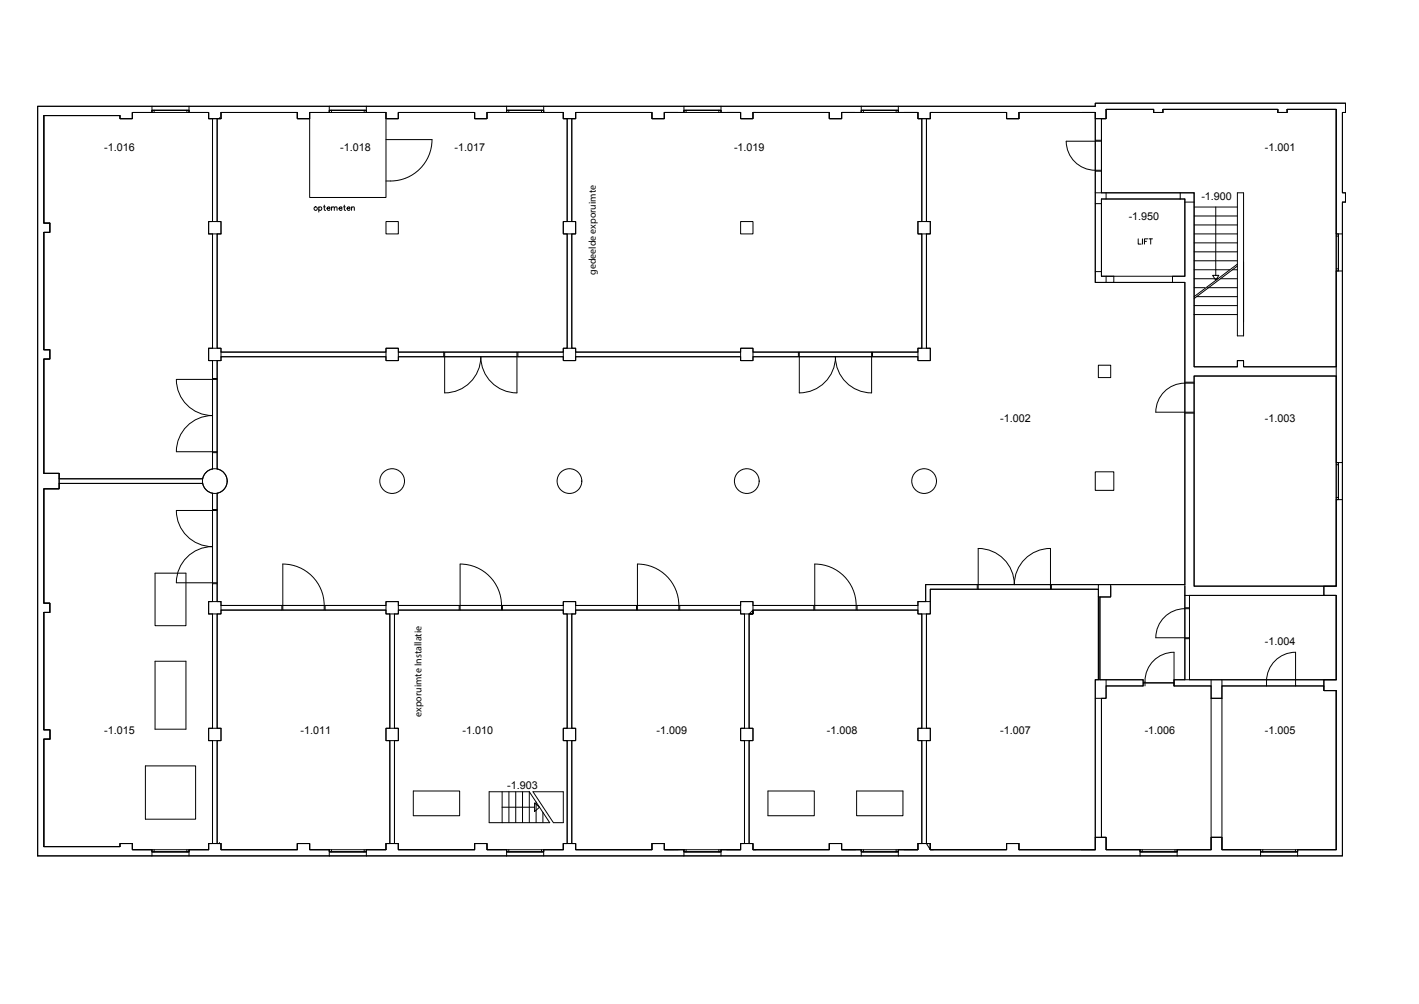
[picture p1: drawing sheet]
<svg xmlns="http://www.w3.org/2000/svg" width="1189mm" height="841mm" viewBox="0 0 1189 841" stroke-linecap="round" stroke-linejoin="round" font-family="sans-serif">
<!-- layer: Layer 1 -->
<g fill="none" stroke="#000" stroke-width=".84">
<path d="M32 89h886v-3h209v8h-2v68h2v7h-2v548h-1093zM37 97h64v2h10v-5h16v-2h31v2h17v5h10v-5h64v5h10v-5h17v-2h31v2h16v5h11v-5h64v5h10v-5h16v-2h31v2h17v5h10v-5h64v5h11v-5h16v-2h31v2h17v5h10v-5h64v5h10v-5h17v-2h31v2h16v5h10v-5h64v5h11v-5h64v5h9v-7h40v2h7v-2h97v2h7v-2h42v104h1v31h-1v160h1v32h-1v72h-11v8h11v70h-11v9h11v134h-33v2h-31v-2h-32v-11h-9v11h-29v2h-31v-2h-28v-11h-9v11h-64v-5h-11v5h-64v-5h-10v5h-16v2h-31v-2h-17v-5h-10v5h-64v-5h-10v5h-17v2h-31v-2h-16v-5h-11v5h-64v-5h-10v5h-17v2h-31v-2h-16v-5h-10v5h-64v-5h-11v5h-16v2h-31v-2h-17v-5h-10v5h-64v-5h-10v5h-17v2h-31v-2h-16v-5h-10v2h-64v-90h5v-8h-5v-98h5v-8h-5v-96h13v-12h-13v-96h5v-8h-5v-98h5v-8h-5zM127 92v2h-16v5h-10v-2h-64v90h5v8h-5v98h5v8h-5v96h13v4h120M127 92h31v2h17v5h3v87h-3v10h3v96h-3v10h3v91M127 89v5M127 92h31M129 92v2M157 92v2M158 94h-47v5h-10v-2h-64v90h5v8h-5v98h5v8h-5v96h13v12h-13v96h5v8h-5v98h5v8h-5v90h64v-2h10v5h16M158 89v5h17v5h10v-5h64v5h10M178 99v87M182 99v87"/>
<path d="M184 99h.1M185 94h64v5h10v-5h17v-2h31v2h16v5h11v-5h64v5h10v-5h16v-2h31v2h17v5h3v87h-3v10h3v96h-3v3h-138v-3h-11v3h-138v-3h-3v-96h3v-10h-3v-87h3zM259 99v66h64v-66M276 94h47v5h11v-5h64v5h10v-5h47M276 92h31M276 89v5h-17v5M278 92v2M305 92v2M307 89v5M424 89v5M424 92h31M426 92v2"/>
<path d="M454 92v2M455 89v5h17v5h10v-5h64v5h11v-5M475 99v87M479 99v87M482 94h64v5h11v-5h16v-2h31v2h17v5h10v-5h64v5h10v-5h17v-2h31v2h16v5h3v87h-3v10h3v96h-3v3h-138v-3h-10v3h-139v-3h-3v-96h3v-10h-3v-87h3zM557 94h11M573 89h-541v628M573 94h31M573 92h31M575 92v2M602 92v2M604 89v5h17"/>
<path d="M604 89h-31v5h-16M604 89h314v-3h209v8h-2v68h2v7h-2v58M717 94h-12v5h-10v-5h-64v5h-10v-5h-12M722 94h31M722 92h31M722 89v5h-17M723 92v2M751 92v2M753 89v5h16M772 99v87M776 99v87M779 94h64v5h11v-5h64v5h9v-7h40v2h7v-2h97v2h7v-2h42v104h5"/>
<path d="M782 94h-3v5h-10v-5h-12M918 99v19h5v-19M927 92h40v2h7v-2h97v2h7v-2h42v215h-78v-5h-5v5h-37v-145h-77v-63h4zM323 117h39a35 35 0 0 1-39 35M893 118h30v25a25 25 0 0 1-29-19zM918 118v25M267 174a1.4 1.4 0 0 1 2 0 1.4 1.4 0 0 1 0 2 1.4 1.4 0 0 1-2 0M267 173v5M271 173h2M272 172v3l1 1M274 175h3a1.4 1.4 0 0 0-2-1 1.4 1.4 0 0 0-1 2 1.4 1.4 0 0 0 2 0h1M278 174l1-1h1v3"/>
<path d="M278 173v3M280 174l1-1h1v3M284 175h3a1.4 1.4 0 0 0-2-1 1.4 1.4 0 0 0-1 2 1.4 1.4 0 0 0 2 0h1M288 173h1M288 172v3l2 1M291 175h2a1.4 1.4 0 0 0-1-2 1.4 1.4 0 0 0-2 2 1.4 1.4 0 0 0 2 1h1M295 174l1-1h1v3M295 173v3M918 162h82v145h37v-5h5v5h78v-111M918 171h5M923 167h70v64h-70zM923 162v-19h-5v94h64"/>
<path d="M927 162v5M989 162v5M993 169h7M1000 173h37M1019 173v58M1037 162h5v119h-5zM175 186h10v10h-10zM178 196v96M182 196v96M323 186h11v10h-11zM472 186h10v10h-10zM475 196v96"/>
<path d="M479 196v96M621 186h10v10h-10zM769 186h10v10h-10zM772 196v96M776 196v96M1000 196h37M1000 188h37M1000 181h37M1120 198h1M1121 196v31M954 200v4h2M957 200v4"/>
<path d="M959 202h2M962 200h-3v4M963 200h3M964 200v4M1000 203h37M1000 218h37M1000 211h37M918 228h5M927 231v6M1000 226h30M1000 233h21M1016 231h5l-2 4z"/>
<path d="M1023 233h14M1032 226h5M1037 221l-37 27M1037 223l-37 27M1120 227h5M1120 225h1M1125 227v160h-5v-72h-120v5h-7v-83h-11v-6h11v-64h-70v64h10v6M1000 241h10M1000 256h37M1003 248h34M1012 241h25M1000 263h37"/>
<path d="M175 292h10v10h-10zM185 299h138M185 295h138M323 292h11v10h-11zM334 295h38v4h-38M373 295h60v34a30 30 0 0 1-30-30 30 30 0 0 1-30 30zM373 299h60M472 292h10v10h-10zM472 295h-38v4h38M482 299h139M482 295h139M621 292h10v10h-10z"/>
<path d="M631 295h38v4h-38M670 295h60v34a30 30 0 0 1-30-30 30 30 0 0 1-30 30zM670 299h60M769 292h10v10h-10zM769 295h-38v4h38M148 318h34v60h-34a30 30 0 0 1 30-30 30 30 0 0 1-30-30zM178 302v15h4v-15M178 318v60M182 302h3v-3h138v3h11v-3h138v3h10v-3h139v3h10v-3h138v3h10v-10h-3v-96h3v-10h-3v-87h3v-5h64v5h11v-5h64v143h75v253h-217v14h-7v3h-138v-3h-10v3h-139v-3h-10v3h-138v-3h-11v3h-138v-3h-3v-91a10 10 0 0 0 8-10 10 10 0 0 0-8-10zM920 306h11v10h-11zM1000 315h120v176h-120zM993 321a24 24 0 0 0-25 24"/>
<path d="M993 321h7v24h-32M993 321v24M178 393a10 10 0 0 0-8 8M178 393v-14h4v14M918 395h15v16h-15zM1120 387v104h-120v-145h-7v163h4v-10M1120 389h1M1121 387v32M1125 387v330h-1093M50 405h120M50 401h120M170 405a10 10 0 0 0 8 8"/>
<path d="M170 405h-120v4h-13v96h5v8h-5v98h5v8h-5v90h64v-2h10v5h16v2h31v-2h17M178 413v14h4M178 413v91h-3v10h3v96h-3v10h3v87h-3v5M1120 419h5M1120 417h1M178 428v60M182 428h-34a30 30 0 0 0 30 30 30 30 0 0 0-30 30h34M820 459a30 30 0 0 1 30 31 30 30 0 0 1 30-31v35h-60zM237 472a35 35 0 0 1 35 39h-35zM385 472a35 35 0 0 1 35 39h-35zM534 472a35 35 0 0 1 35 39h-35zM683 472a35 35 0 0 1 34 39h-34z"/>
<path d="M130 480h26v44h-26zM182 489h-4v15M779 494h141v75h-2v143h-64v-5h-11v5h-64v-5h-3l3 5v-5h-3v-87h3v-10h-3v-96h3zM820 490h60M920 490h11v10h-11zM920 490h-39v4h39M931 491v9h-9v69h36v3h26v-3h9v-78M931 490h62M993 499h127v70M997 499h123v70h-123zM1109 491v8M175 504h10v10h-10z"/>
<path d="M178 514v96M182 514v96M185 511h138v3h4v96h-4v10h4v87h-4v5h-16v2h-31v-2h-17v-5h-10v5h-64v-5h-3v-87h3v-10h-3v-96h3zM185 507h51v4h-51M237 507h35M323 504h11v10h-11zM323 507h-51v4h51M327 514v96M330 514v96M330 514h4v-3h138v3h3v96h-3v10h3v87h-3v5h-17v2h-31v-2h-16v-5h-10v5h-64v-5h-4v-87h4v-10h-4zM334 507h51v4h-51M385 507h35"/>
<path d="M472 507h-51v4h51M472 504h10v10h-10zM475 514v96M479 514h3v-3h139v3h3v96h-3v10h3v87h-3v5h-17v2h-31v-2h-16v-5h-11v5h-64v-5h-3v-87h3v-10h-3zM479 514v96M482 507h51v4h-51M534 507h35M621 507h-51v4h51M621 504h10v10h-10zM624 514v96M628 514h3v-3h138v3h3v96h-3v10h3v87h-3v5h-16v2h-31v-2h-17v-5h-10v5h-64v-5h-3v-87h3v-10h-3v-96h3v-3zM628 514v96"/>
<path d="M631 507h51v4h-51M683 507h34M769 507h-51v4h51M769 504h10v10h-10zM772 514v96M776 504v-14h43v4h-40v10M776 514v96M920 500v69M922 500v69M975 517a26 26 0 0 1 22-7v24h-29a24 24 0 0 1 7-17zM993 510v24M130 554h26v57h-26z"/>
<path d="M927 569v16h-9M927 575h31v-3h26v3h31v10h9v-10h85v3h11v134h-33v2h-31v-2h-32v-11h-9v11h-29v2h-31v-2h-28v-11h-4v-116h4zM927 575h31v-6h-40v143M959 575a25 25 0 0 1 25-29v29h31M984 569h136M993 569v-34h4v34M1015 569v132M1024 569v132M1024 575h85M1085 575v-29a25 25 0 0 0-24 29M1109 569v9h11v134h-64M923 585v116"/>
<path d="M1015 585h9M175 610h10v10h-10zM323 610h11v10h-11zM472 610h10v10h-10zM621 610h10v10h-10zM769 610h10v10h-10zM178 620v87M182 620v87M327 620v87M330 620v87M475 620v87M479 620v87"/>
<path d="M624 620v87M628 620v87M772 620v87M776 620v87M122 642h42v44h-42zM346 663h39v20h-39zM410 663h33l18 26h-51zM421 676h27M421 663v26M426 663v26M432 663v26M438 663v26"/>
<path d="M443 663v26M447 663h25v26h-8zM448 673l4 3-4 4zM449 672v17M643 663h39v20h-39zM718 663h39v20h-39zM455 681v8M127 714h31M127 712h31M127 712v5M129 712v2M157 712v2"/>
<path d="M175 712h-17v5M184 707h.1M276 714h31M276 712v5M276 712h-17v-5h-10v5h-64v-5h-10v5M278 712v2M305 712v2M307 712v5M424 712h-16v-5h-10v5h-64v-5h-11v5h-47M424 714h31M424 712v5M426 712v2"/>
<path d="M454 712v2M455 712v5M557 712h47M568 712h-11v-5h-11v5h-64v-5h-10v5h-48M573 714h31M573 712v5M575 712v2M602 712v2M604 712h17h-12M604 712v5M621 712v-5h10v5h2M705 712h64"/>
<path d="M717 712h-12v-5h-10v5h-64M722 714h31M722 712v5M723 712v2M751 712v2M753 712v5M757 712h12v-5h10v5h3M779 712h64v-5h11v5h64h-12M918 701h9v11h28M955 714h31M955 712h31M955 712v5"/>
<path d="M957 712v2M984 712v2M1056 714h31M1056 712v5M1056 712h-32v-11h-9v11h-29v5M1058 712v2M1085 712v2M1087 712v5"/>
<circle cx="264" cy="175" r="1.5"/>
<circle cx="180" cy="403" r="10"/>
<circle cx="329" cy="403" r="10"/>
<circle cx="477" cy="403" r="10"/>
<circle cx="626" cy="403" r="10"/>
<circle cx="774" cy="403" r="10"/>
</g>
<g font-size="9">
<text x="87" y="127">-1.016</text>
<text x="285" y="127">-1.018</text>
<text x="381" y="127">-1.017</text>
<text x="615" y="127">-1.019</text>
<text x="1060" y="127">-1.001</text>
<text x="1007" y="168">-1.900</text>
<text x="946" y="185">-1.950</text>
<text x="838" y="354">-1.002</text>
<text x="1060" y="354">-1.003</text>
<text x="1060" y="540">-1.004</text>
<text x="87" y="615">-1.015</text>
<text x="252" y="615">-1.011</text>
<text x="388" y="615">-1.010</text>
<text x="550" y="615">-1.009</text>
<text x="693" y="615">-1.008</text>
<text x="838" y="615">-1.007</text>
<text x="959" y="615">-1.006</text>
<text x="1060" y="615">-1.005</text>
<text x="425" y="661">-1.903</text>
</g>
<g font-size="8.4">
<text x="499" y="230" transform="rotate(-90 499 230)">gedeelde exporuimte</text>
<text x="353" y="601" transform="rotate(-90 353 601)">exporuimte Installatie</text>
</g>
</svg>
